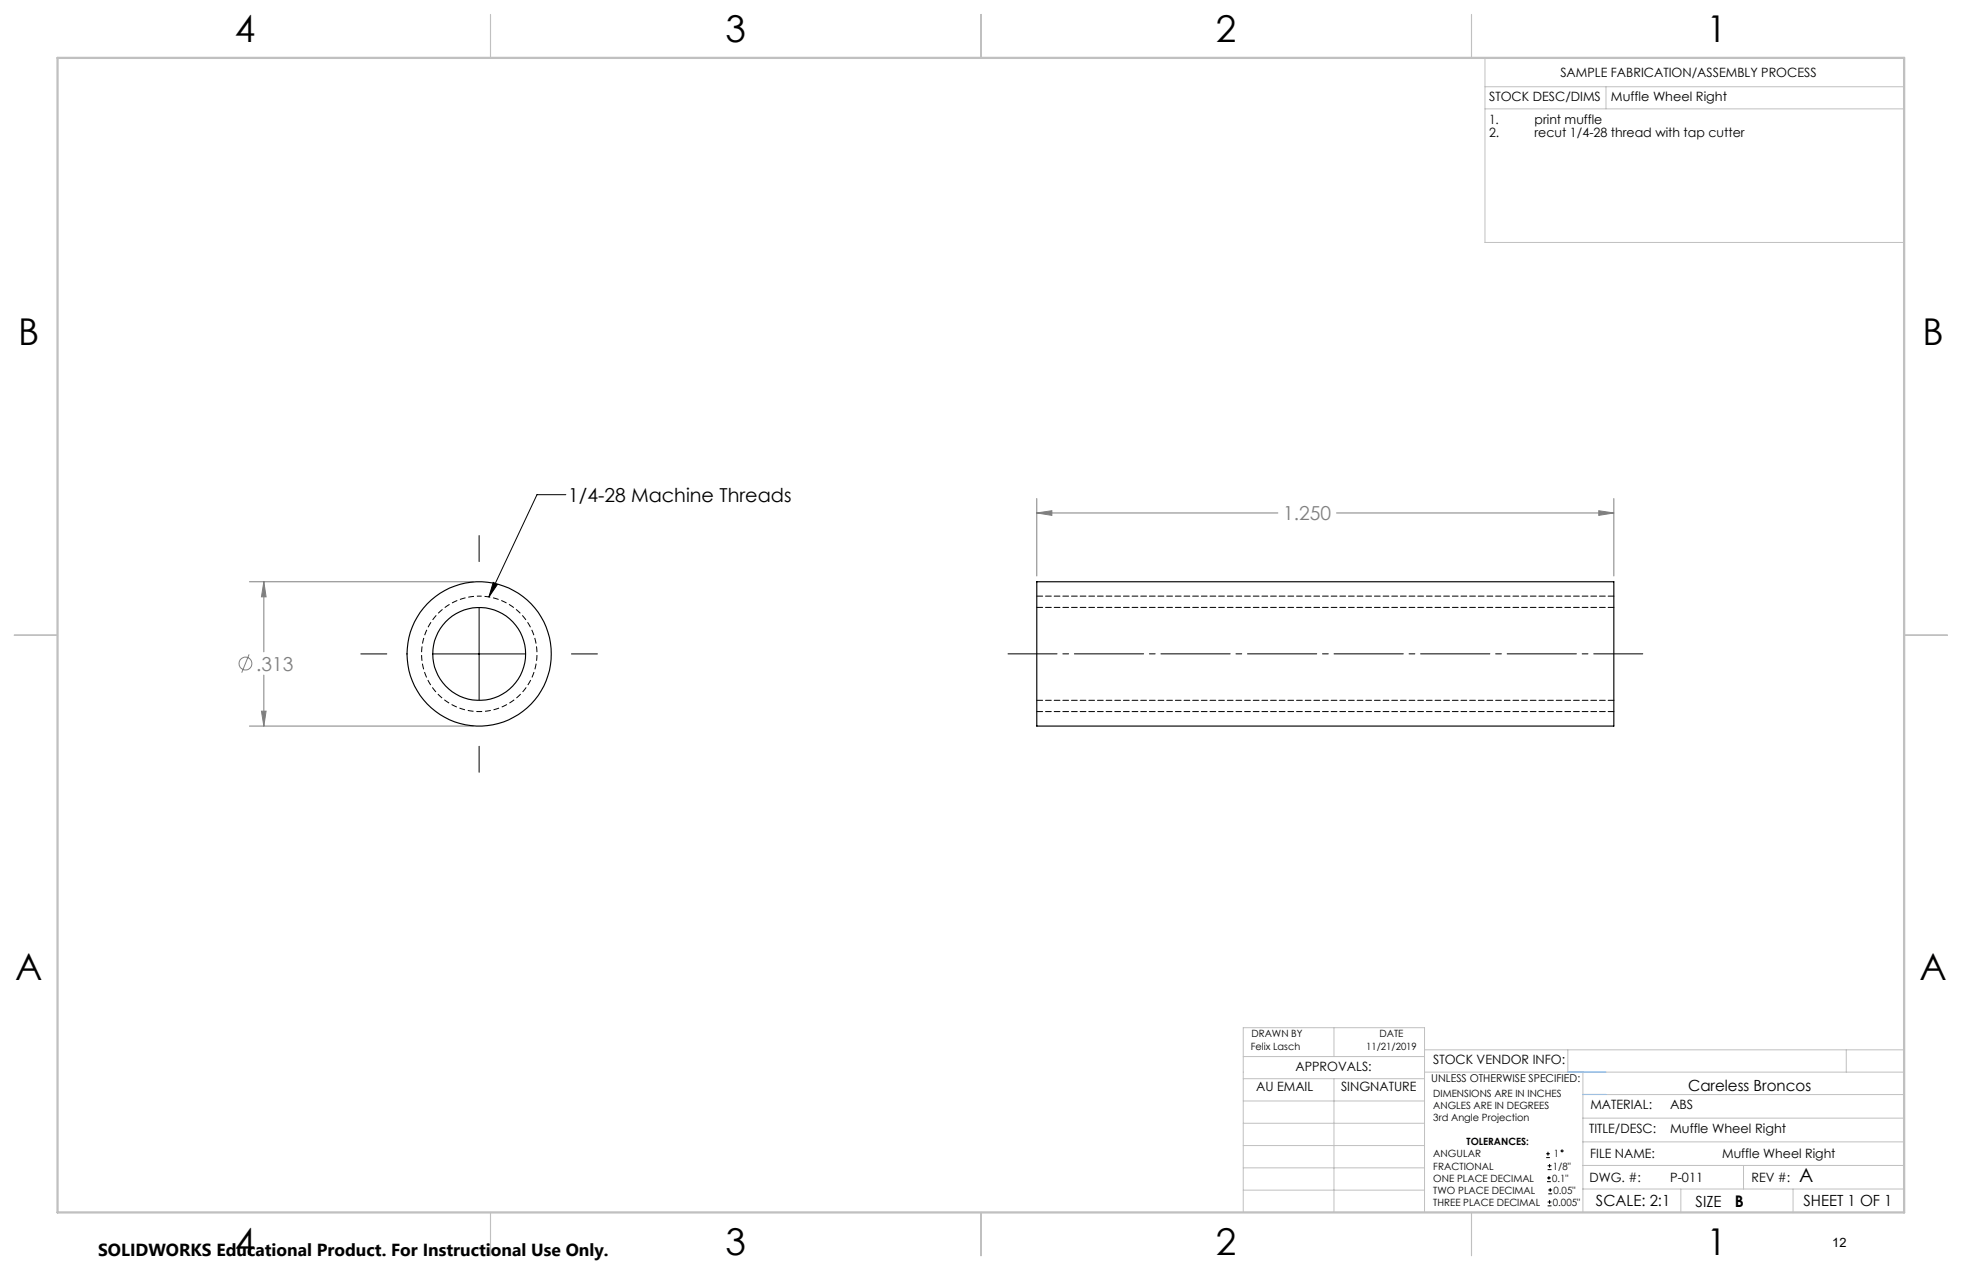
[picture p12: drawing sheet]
<svg xmlns="http://www.w3.org/2000/svg" width="432mm" height="279mm" viewBox="0 0 432 279" stroke-linecap="round" stroke-linejoin="round" font-family="sans-serif">
<g fill="none" stroke="#808080" stroke-width=".22">
<path d="M228.2 112.9l3.3-.5v1zM228.2 109.7v17M228.2 112.9h53M294.1 112.9h61.1M351.9 112.4l3.3 .5-3.3 .5zM355.2 109.7v17M54.9 128h49.3M58.1 128l.5 3.3h-1.1zM58.1 128v15.4M54.8 144l-1.6 4M54.9 159.7h49.3M57.5 156.5h1.1l-.5 3.2z"/>
<path d="M58.1 148.5v11.2"/>
<circle cx="54" cy="146" r="1.4"/>
</g>
<g fill="none" stroke="#000" stroke-width=".22">
<path d="M105.4 117.8v5.7M124.5 108.8h-6.3l-10.6 22.5M105.4 133.7v20.3M108.5 128.1l1 .5-1.9 2.7zM79.4 143.9h5.7M95.3 143.9h20.3M125.8 143.9h5.7M105.4 164.2v5.7M340.3 254.7h.8M340.3 253.8h.8M340.5 260h.8M340.5 259.2h.8"/>
<path d="M340.6 257.3h.9M340.6 256.5h.9M340.7 253.4v.8M340.9 258.7v.8M341 256.1v.8M340.6 265.3h.9M340.6 264.4h.9M340.7 262.6h.9M340.7 261.8h.9M341 264v.9M341.2 261.4v.8"/>
<circle cx="343.8" cy="253.2" r=".2"/>
</g>
<path d="M105.5 131.1a12.7 12.7 0 0 1 11.1 18.8 12.7 12.7 0 0 1-21.8 .9 12.7 12.7 0 0 1 9.7-19.6l1-.1" fill="none" stroke="#000" stroke-width=".22" stroke-dasharray="1.3 .6" stroke-dashoffset=".7" stroke-linecap="butt"/>
<path d="M361.5 143.8h-139.7" fill="none" stroke="#000" stroke-width=".22" stroke-dasharray="15.2 1.3 1.3 1.3" stroke-dashoffset="4.4"/>
<g fill="none" stroke="#c0c0c0" stroke-width=".22">
<path d="M326.8 19.1h92.3M326.8 12.7v40.6h92.3M353.4 19.1v4.9M326.8 24h92.3M273.6 232.4h39.9M273.6 237.3h39.9M293.6 226.1v6.3M293.6 237.3v29.4M313.5 235.9h105.6M313.5 231h105.6M345.1 231v4.9M348.4 235.9v30.9"/>
<path d="M406.3 231v4.9M273.6 242.2h39.9M273.6 247.1h39.9M273.6 252h39.9M273.6 256.9h39.9M348.4 246h70.7M348.4 256.4h70.7M348.4 251.2h70.7M348.4 240.8h70.7M383.7 256.4v5.2M273.6 261.8h39.9M313.5 266.7v-40.6h-39.9v40.6h74.4"/>
<path d="M348.4 261.6h70.7M369.9 261.6v5.2M394.6 261.6v5.2"/>
</g>
<path d="M108 3.2v9.5M215.9 3.2v9.5M323.8 3.2v9.5M3.1 139.7h9.6M419.1 139.7h9.5M108 266.7v9.6M215.9 266.7v9.6M323.8 266.7v9.6" fill="none" stroke="#c0c0c0" stroke-width=".25"/>
<path d="M12.7 12.7h406.4v254h-406.4z" fill="none" stroke="#c0c0c0" stroke-width=".5"/>
<path d="M345.1 235.9h8.3M348.4 240.8h5" fill="none" stroke="#53a9ff" stroke-width=".22"/>
<path d="M228.2 131.1h127M228.2 156.5h127" fill="none" stroke="#000" stroke-width=".22" stroke-dasharray="1.3 .6"/>
<path d="M351.9 112.4l3.3 .5-3.3 .5zM228.2 112.9l3.3-.5v1zM58.1 128l.5 3.3h-1.1zM57.5 156.5h1.1l-.5 3.2z" fill="#808080"/>
<path d="M108.5 128.1l1 .5-1.9 2.7z" fill="#000"/>
<g fill="none" stroke="#000" stroke-width=".25">
<path d="M228.2 128h127v31.7h-127z"/>
<circle cx="105.4" cy="143.9" r="15.9"/>
<circle cx="105.5" cy="143.9" r="10.2"/>
</g>
<path d="M355.2 133.6h-127M228.2 154.1h127" fill="none" stroke="#000" stroke-width=".22" stroke-dasharray="1.3 .6"/>
<g font-size="8.1">
<text x="51.7" y="9.3">4</text>
<text x="159.7" y="9.3">3</text>
<text x="267.6" y="9.3">2</text>
<text x="375.6" y="9.3">1</text>
<text x="4" y="76">B</text>
<text x="423.1" y="76">B</text>
<text x="3.3" y="215.7">A</text>
<text x="422.4" y="215.7">A</text>
<text x="51.7" y="276">4</text>
<text x="159.7" y="276">3</text>
<text x="267.6" y="276">2</text>
<text x="375.6" y="276">1</text>
</g>
<g font-size="4.2">
<text x="125.1" y="110.4">1/4-28 Machine Threads</text>
<text x="396" y="260">A</text>
</g>
<g font-size="4.2" fill="#808080">
<text x="282.4" y="114.4">1.250</text>
<text x="56.4" y="147.5">.313</text>
</g>
<text font-size="3.8" x="21.6" y="276.3">SOLIDWORKS Educational Product. For Instructional Use Only.</text>
<text font-size="3.5" x="381.8" y="265.6">B</text>
<g font-size="3.4">
<text x="371.5" y="240.1">Careless Broncos</text>
<text x="351.2" y="265.2">SCALE: 2:1</text>
<text x="373.2" y="265.6">SIZE</text>
<text x="396.9" y="265.2">SHEET 1 OF 1</text>
</g>
<g font-size="2.8">
<text x="343.4" y="16.9">SAMPLE FABRICATION/ASSEMBLY PROCESS</text>
<text x="327.7" y="22.3">STOCK DESC/DIMS</text>
<text x="354.5" y="22.2">Muffle Wheel Right</text>
<text x="327.7" y="27.3">1.</text>
<text x="337.7" y="27.3">print muffle</text>
<text x="327.7" y="30.1">2.</text>
<text x="337.7" y="30.1">recut 1/4-28 thread with tap cutter</text>
<text x="285.1" y="235.7">APPROVALS:</text>
<text x="315.4" y="234.1">STOCK VENDOR INFO:</text>
<text x="276.4" y="240.1">AU EMAIL</text>
<text x="295.1" y="240.1">SINGNATURE</text>
<text x="350" y="244.1">MATERIAL:</text>
<text x="367.6" y="244.1">ABS</text>
<text x="349.7" y="249.2">TITLE/DESC:</text>
<text x="367.6" y="249.2">Muffle Wheel Right</text>
<text x="350" y="254.7">FILE NAME:</text>
<text x="379" y="254.8">Muffle Wheel Right</text>
<text x="349.8" y="260">DWG. #:</text>
<text x="367.6" y="260">P-011</text>
<text x="385.5" y="260">REV #:</text>
<text x="403.3" y="274.3">12</text>
</g>
<text font-size="2.4" x="315" y="238.1">UNLESS OTHERWISE SPECIFIED:</text>
<g font-size="2.2">
<text x="275.3" y="231.1">Felix Lasch</text>
<text x="275.4" y="228.2">DRAWN BY</text>
<text x="300.7" y="231.1">11/21/2019</text>
<text x="303.6" y="228.2">DATE</text>
<text x="315.4" y="241.4">DIMENSIONS ARE IN INCHES</text>
<text x="315.4" y="244">ANGLES ARE IN DEGREES</text>
<text x="315.4" y="246.7">3rd Angle Projection</text>
<text x="322.8" y="252">TOLERANCES:</text>
<text x="315.4" y="254.6">ANGULAR</text>
<text x="315.4" y="257.3">FRACTIONAL</text>
<text x="341.8" y="257.3">1/8&quot;</text>
<text x="342" y="254.6">1</text>
<text x="315.4" y="262.6">TWO PLACE DECIMAL</text>
<text x="315.4" y="260">ONE PLACE DECIMAL</text>
<text x="341.6" y="260">0.1&quot;</text>
<text x="341.9" y="262.6">0.05&quot;</text>
<text x="315.4" y="265.3">THREE PLACE DECIMAL</text>
<text x="341.8" y="265.3">0.005&quot;</text>
</g>
</svg>
